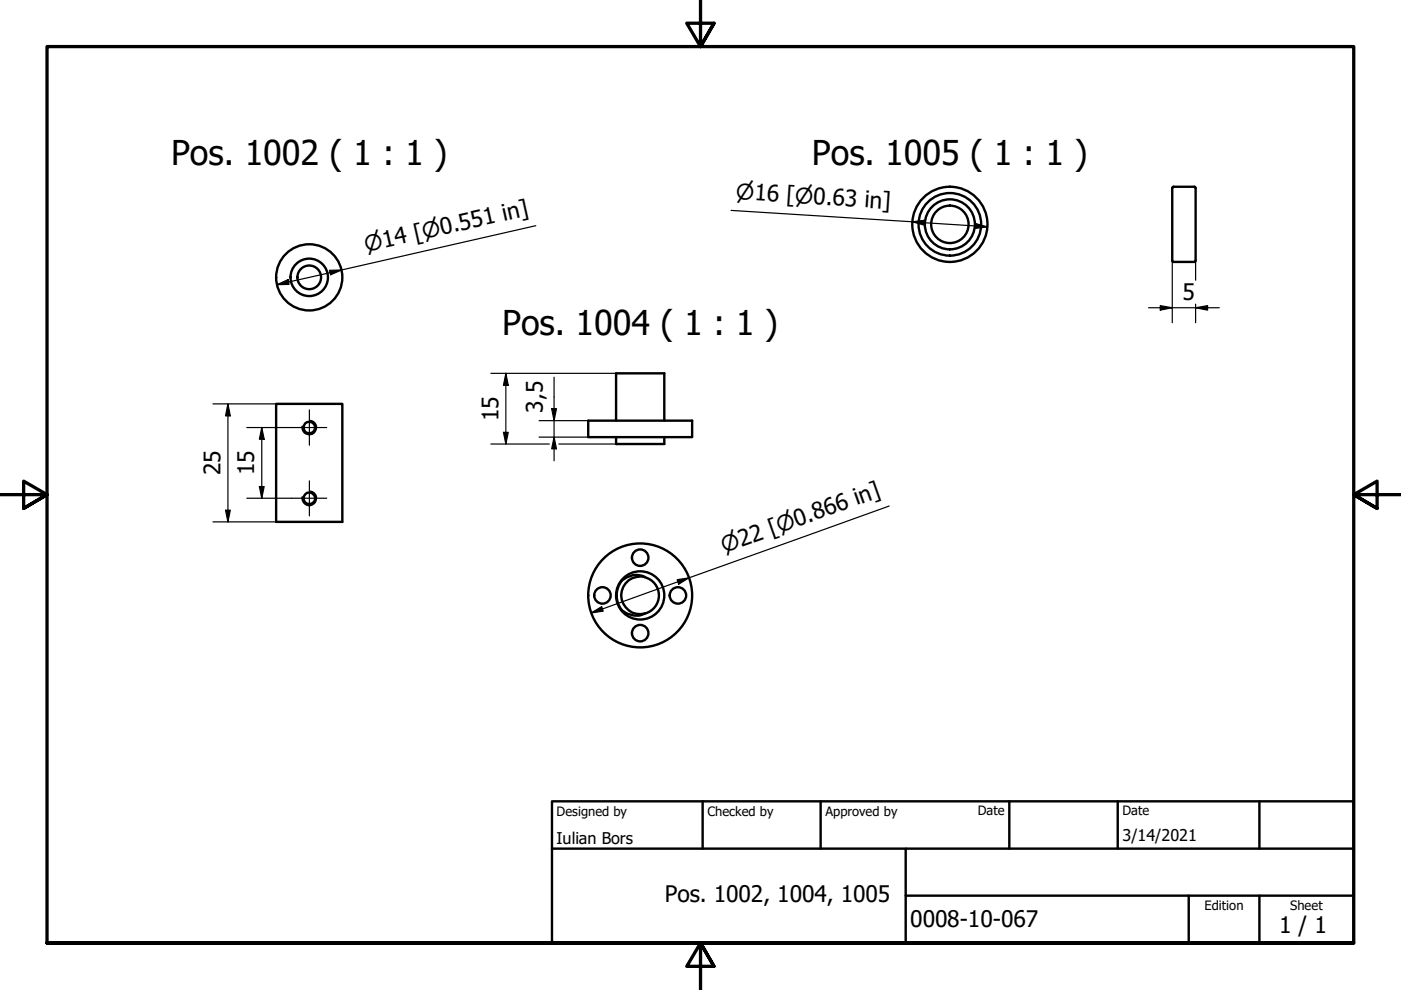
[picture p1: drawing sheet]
<svg xmlns="http://www.w3.org/2000/svg" width="297mm" height="210mm" viewBox="0 0 297 210" stroke-linecap="round" stroke-linejoin="round" font-family="sans-serif">
<!-- layer: Visible (ISO) -->
<g fill="none" stroke="#000" stroke-width=".51">
<path d="M253.2 39.6l.3 .3v15.4M253.2 39.6h-4.4l-.2 .1-.1 15.6M248.5 55.2l.3 .3h4.4M253.5 55.2l-.3 .3M58.5 85.6h14.1v25.1h-14.1zM124.7 89.2h22v3.5h-22zM130.6 89.2v-10h10.2v10M130.6 92.7v1.4h10.2v-1.4M131.8 123.1a4.3 4.3 0 0 1 4.9-.8 4 4 0 0 0-5 3.9 4 4 0 0 0 5 3.9 4.4 4.4 0 0 1-4.9-.7M131.8 123.1a5 5 0 0 0 0 6.3M136.7 122.4a4 4 0 0 1 3 3.8 4 4 0 0 1-3 3.9"/>
<circle cx="65.6" cy="58.8" r="2.51"/>
<circle cx="65.6" cy="58.8" r="4"/>
<circle cx="65.6" cy="58.8" r="7"/>
<circle cx="201.4" cy="47.6" r="4"/>
<circle cx="201.4" cy="47.6" r="8"/>
<circle cx="201.4" cy="47.6" r="5.3"/>
<circle cx="201.4" cy="47.6" r="6.6"/>
<circle cx="65.6" cy="90.6" r="1.24"/>
<circle cx="65.6" cy="105.6" r="1.24"/>
<circle cx="135.7" cy="118.2" r="1.75"/>
<circle cx="127.7" cy="126.2" r="1.75"/>
<circle cx="135.7" cy="134.2" r="1.75"/>
<circle cx="135.7" cy="126.2" r="5.1"/>
<circle cx="135.7" cy="126.2" r="11"/>
<circle cx="143.7" cy="126.2" r="1.75"/>
</g>
<!-- layer: Visible Narrow (ISO) -->
<path d="M65.8 89.2a1.5 1.5 0 0 1 1.2 1.8 1.5 1.5 0 0 1-1.7 1.1 1.5 1.5 0 0 1-1.2-1.7M65.8 104.2a1.5 1.5 0 0 1 1.2 1.7 1.5 1.5 0 0 1-1.7 1.2 1.5 1.5 0 0 1-1.2-1.7" fill="none" stroke="#000" stroke-width=".38"/>
<!-- layer: Border (ISO) -->
<path d="M148.5 -.1v10l-2.9-5h5.8l-2.9 5 2.9-5M0 104.9h10l-5-2.9v5.8l5-2.9-5 2.9M297 104.9h-10l5-2.9v5.8l-5-2.9 5 2.9M10 199.9v-190h277v190h-277h277M151.4 204.9l-2.9-5 2.9 5h-5.8l2.9-5v10" fill="none" stroke="#000" stroke-width=".7"/>
<!-- layer: Title (ISO) -->
<path d="M117 169.9h170v30h-170zM117 179.9h170M149 169.9v10M174 169.9v10M192 179.9v20M214 169.9v10M237 169.9v10M267 169.9v10M192 189.9h95M252 189.9v10M267 189.9v10" fill="none" stroke="#000" stroke-width=".51"/>
<!-- layer: Dimension (ISO) -->
<g fill="none" stroke="#000" stroke-width=".25">
<path d="M69.8 57.3l2.6-.1-2.3 1.1zM113.6 47.9l-54.9 12.5M155 44.6l54.4 3.5M193.4 47l2.6-.3-.1 1zM206.9 47.4l2.5 .7-2.6 .3zM248.5 55.3v13.1M253.5 55.3v4.1M58.7 60.4l2.4-1.1 .2 1zM104.1 79.2h26.5M107.3 79.2l.5 2.5h-1.1zM107.3 79.2v14.9M117.5 80v17.7"/>
<path d="M243.5 65.2h15M246 64.8l2.5 .4-2.5 .6zM253.5 65.2l2.5-.4v1zM253.5 64.5v3.9M45.1 85.6h13.4M48.3 85.6l.5 2.6h-1zM48.3 85.6v25.1M52.3 90.6h9.5M55.5 90.6l.5 2.5h-1zM55.5 90.6v15M104.1 94.1h12.4M106.7 91.7h1.1l-.5 2.4z"/>
<path d="M114.3 92.7h10.4M114.3 89.2h10.4M117 86.6h1l-.5 2.6zM117.5 92.7l.5 2.5h-1zM118.5 94.1h12.1M45.1 110.7h13.4M47.8 108.2h1l-.5 2.5zM52.3 105.6h9.5M55 103.2h1l-.5 2.4zM188.5 107.3l-63.2 22.7M125.3 130l2.3-1.4 .3 1zM143.6 122.9l2.4-.4-2.1 1.4z"/>
</g>
<g fill="#000">
<path d="M58.7 60.4l2.4-1.1 .2 1z" fill-rule="evenodd"/>
<path d="M69.8 57.3l2.6-.1-2.3 1.1z" fill-rule="evenodd"/>
<path d="M193.4 47l2.6-.3-.1 1z" fill-rule="evenodd"/>
<path d="M206.9 47.4l2.5 .7-2.6 .3z" fill-rule="evenodd"/>
<path d="M246 64.8l2.5 .4-2.5 .6z" fill-rule="evenodd"/>
<path d="M253.5 65.2l2.5-.4v1z" fill-rule="evenodd"/>
<path d="M48.3 85.6l.5 2.6h-1z" fill-rule="evenodd"/>
<path d="M55.5 90.6l.5 2.5h-1z" fill-rule="evenodd"/>
<path d="M106.7 91.7h1.1l-.5 2.4z" fill-rule="evenodd"/>
<path d="M107.3 79.2l.5 2.5h-1.1z" fill-rule="evenodd"/>
<path d="M117 86.6h1l-.5 2.6z" fill-rule="evenodd"/>
<path d="M117.5 92.7l.5 2.5h-1z" fill-rule="evenodd"/>
<path d="M47.8 108.2h1l-.5 2.5z" fill-rule="evenodd"/>
<path d="M55 103.2h1l-.5 2.4z" fill-rule="evenodd"/>
<path d="M125.3 130l2.3-1.4 .3 1z" fill-rule="evenodd"/>
<path d="M143.6 122.9l2.4-.4-2.1 1.4z" fill-rule="evenodd"/>
</g>
<!-- layer: Center Mark (ISO) -->
<path d="M61.8 90.6h7.5M65.6 86.9v7.5M61.8 105.6h7.5M65.6 102v7.4" fill="none" stroke="#000" stroke-width=".25"/>
<g font-size="7.2">
<text x="36.3" y="35">Pos. 1002 ( 1 : 1 )</text>
<text x="172.1" y="34.9">Pos. 1005 ( 1 : 1 )</text>
<text x="106.5" y="71.1">Pos. 1004 ( 1 : 1 )</text>
</g>
<g font-size="4.8">
<text x="250.7" y="63.7">5</text>
<text x="105.7" y="89.3" transform="rotate(-90 105.7 89.3)">15</text>
<text x="115.1" y="87.5" transform="rotate(-90 115.1 87.5)">3,5</text>
<text x="46.7" y="100.8" transform="rotate(-90 46.7 100.8)">25</text>
<text x="53.9" y="100.8" transform="rotate(-90 53.9 100.8)">15</text>
<text x="141" y="191.3">Pos. 1002, 1004, 1005</text>
<text x="193" y="196.6">0008-10-067</text>
<text x="271.2" y="197.8">1 / 1</text>
</g>
<g font-size="4.6">
<text x="156" y="42.2" transform="rotate(4 156 42.2)">⌀16 [⌀0.63 in]</text>
<text x="77.7" y="53.5" transform="rotate(-13 77.7 53.5)">⌀14 [⌀0.551 in]</text>
<text x="153.5" y="117.3" transform="rotate(-20 153.5 117.3)">⌀22 [⌀0.866 in]</text>
</g>
<g font-size="3.4">
<text x="118" y="178.9">Iulian Bors</text>
<text x="238" y="178.3">3/14/2021</text>
</g>
<g font-size="2.7">
<text x="118" y="173">Designed by</text>
<text x="150" y="173">Checked by</text>
<text x="175" y="173">Approved by</text>
<text x="207.3" y="172.9">Date</text>
<text x="238" y="172.9">Date</text>
<text x="255.4" y="193">Edition</text>
<text x="273.6" y="193">Sheet</text>
</g>
</svg>
